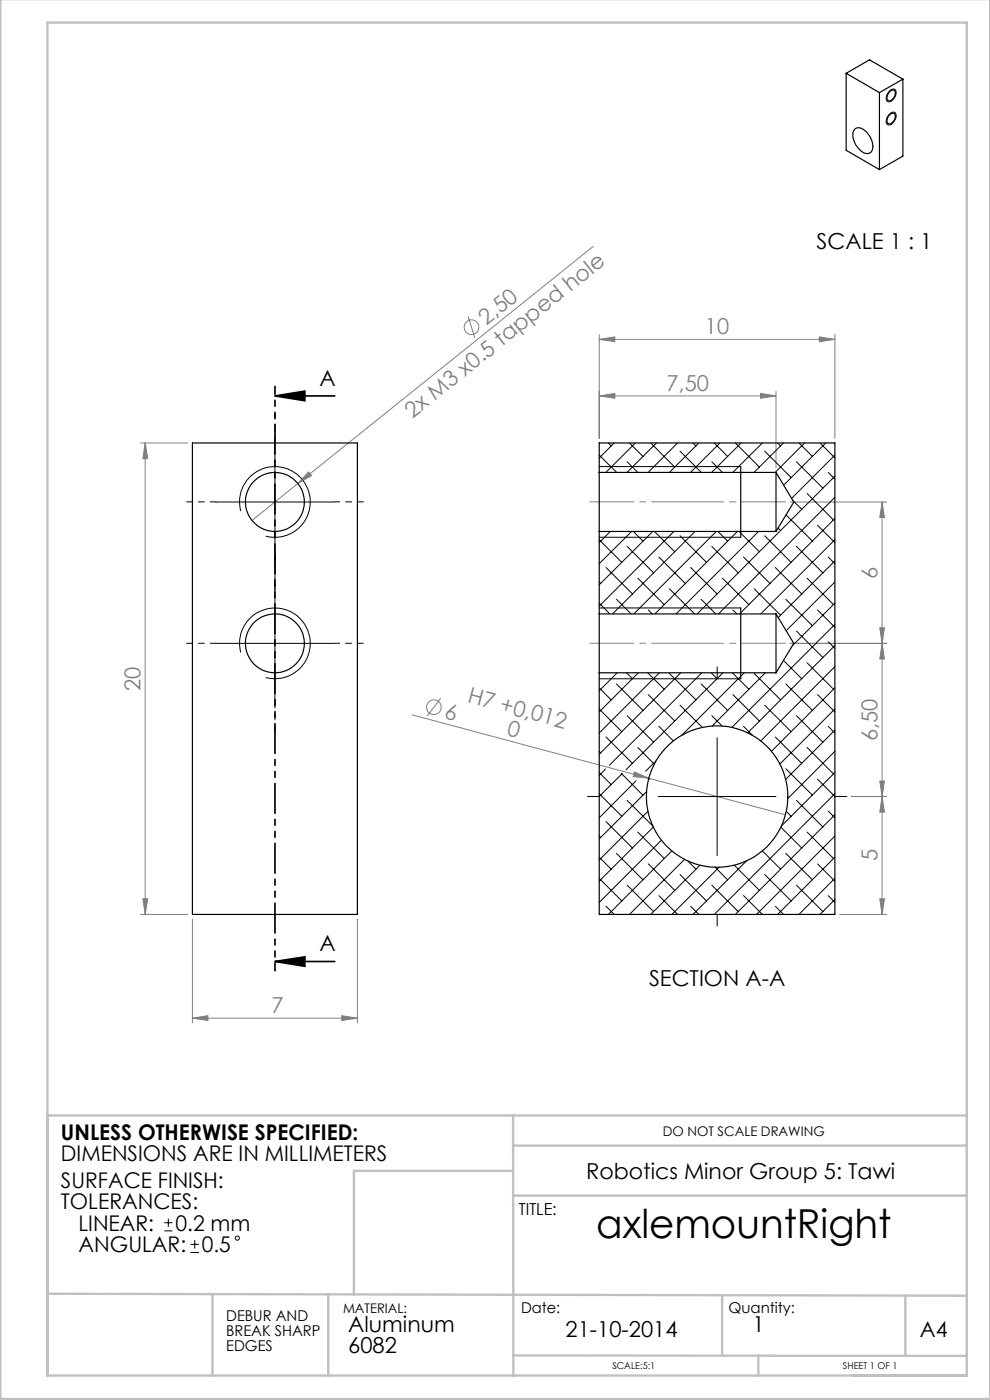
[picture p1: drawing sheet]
<svg xmlns="http://www.w3.org/2000/svg" width="210mm" height="297mm" viewBox="0 0 210 297" stroke-linecap="round" stroke-linejoin="round" font-family="sans-serif">
<g fill="none" stroke="#808080" stroke-width=".21">
<path d="M125.8 52.3l-62.6 50.3M99.3 67.1l1.4 4.6M127.1 72l3.3-.5v1zM127.1 71v22M127.1 72h50M173.8 71.5l3.3 .5-3.3 .5zM177.1 71v22M29.8 94h10M30.8 94v100M30.8 94l.5 3.3h-1zM127.1 84l3.3-.5v1zM127.1 84h37.5"/>
<path d="M161.3 83.5l3.3 .5-3.3 .5zM164.6 83v16.2M63.2 102.6l-9.8 7.8M65.4 100.1l.7 .8-2.9 1.7zM167.6 106.5h20.5M187.1 106.5v87.5M187.1 106.5l.5 3.3h-1zM167.6 136.5h20.5M186.6 133.2h1l-.5 3.3zM187.1 136.5l.5 3.3h-1zM87.5 151.7l50.1 13.4M93.5 148.1l-2.9 3.8"/>
<path d="M134.5 163.8l3.1 1.3-3.3-.4zM137.6 165.1l29 7.8M180.6 169h7.5M186.6 165.7h1l-.5 3.3zM187.1 169l.5 3.3h-1zM29.8 194h10M30.3 190.7h1l-.5 3.3zM40.8 195v22M75.8 195v22M178.1 194h10M186.6 190.7h1l-.5 3.3zM40.8 216l3.3-.5v1z"/>
<path d="M40.8 216h35M72.5 215.5l3.3 .5-3.3 .5z"/>
<circle cx="100" cy="69.4" r="1.56"/>
<circle cx="92" cy="150" r="1.56"/>
</g>
<g fill="none" stroke="#000" stroke-width=".21">
<path d="M188.8 19.2a.73 .73 0 0 1 1-.2 .73 .73 0 0 1 .3 .9 1.75 1.75 0 0 1-1.8 1.7 1.63 1.63 0 0 1 .5-2.4zM188.5 24.4l.1-.1a.79 .79 0 0 1 1.1-.5 .79 .79 0 0 1 .3 1.2 1.72 1.72 0 0 1-1.7 1.5 1.55 1.55 0 0 1 .2-2.1zM58.3 94v25M127.1 99h30M45.8 106.5h25M51.1 108.4a7.5 7.5 0 0 1 6.6-9.4 7.5 7.5 0 0 1 8.1 8.1 7.5 7.5 0 0 1-9.4 6.6M127.1 114h30M45.8 136.5h25M51.1 138.4a7.5 7.5 0 0 1 6.6-9.4 7.5 7.5 0 0 1 8.1 8.1 7.5 7.5 0 0 1-9.4 6.6M58.3 124v25M127.1 129h30M127.1 144h30"/>
<path d="M152.1 156.5v25M139.6 169h25M34.9 259.4h1.7M35.7 258.5v1.8M34.9 261.1h1.7M40.4 265.7h1.8M40.4 264h1.8M41.3 263.1v1.8"/>
<circle cx="50.3" cy="262.7" r=".44"/>
</g>
<path d="M58.3 84h12.7M58.3 84l6.4-1v2zM58.3 204h12.7M58.3 204l6.4-1v2z" fill="none" stroke="#000" stroke-width=".35"/>
<path d="M58.3 82v124" fill="none" stroke="#000" stroke-width=".35" stroke-dasharray="6.3 1.3 1.3 1.3 1.3 1.3" stroke-dashoffset="4.7"/>
<path d="M166.6 106.5h-41.5M166.6 136.5h-41.5" fill="none" stroke="#808080" stroke-width=".21" stroke-dasharray="15.2 1.3 1.3 1.3" stroke-dashoffset="5.9"/>
<g fill="none" stroke="#c0c0c0" stroke-width=".5">
<path d="M.1 -.1v296.9h209.9v-296.9M10.1 236.6h195M108.8 236.6l.1 55.3M108.8 253.6h96.3M108.8 248.4h-33.7v26.2M108.9 243h96.2M10.1 274.5l195 .4M45.1 274.5v17.3M69.6 274.6v17.2M153.2 274.8v12.8M192.1 274.8v12.7M10.1 291.8h195v-287h-195v287.1"/>
<path d="M108.9 287.5l96.2 .2M160.9 287.5v4.3"/>
</g>
<path d="M58.3 94v-6.3M45.8 106.5h-6.2M58.3 119v6.2M70.8 106.5h6.3M45.8 136.5h-6.2M58.3 124v-6.3M70.8 136.5h6.3M58.3 149v6.2" fill="none" stroke="#000" stroke-width=".21" stroke-dasharray="15.2 1.3 1.3 1.3" stroke-dashoffset="14"/>
<path d="M157.1 99v15M157.1 129v15" fill="none" stroke="#000" stroke-width=".25"/>
<path d="M152.1 144v-2.5M127.1 169h-2.5M177.1 169h2.5M152.1 194v2.5" fill="none" stroke="#000" stroke-width=".21" stroke-dasharray="15.2 1.3 1.3 1.3"/>
<path d="M58.3 84l6.4-1v2zM58.3 204l6.4-1v2z" fill="#000"/>
<g fill="#808080">
<path d="M134.5 163.8l3.1 1.3-3.3-.4z"/>
<path d="M65.4 100.1l.7 .8-2.9 1.7z"/>
<path d="M40.8 216l3.3-.5v1zM72.5 215.5l3.3 .5-3.3 .5zM127.1 84l3.3-.5v1zM161.3 83.5l3.3 .5-3.3 .5zM127.1 72l3.3-.5v1zM173.8 71.5l3.3 .5-3.3 .5z"/>
<path d="M186.6 133.2h1l-.5 3.3zM187.1 106.5l.5 3.3h-1z"/>
<path d="M30.8 94l.5 3.3h-1zM30.3 190.7h1l-.5 3.3zM187.1 169l.5 3.3h-1zM186.6 190.7h1l-.5 3.3zM187.1 136.5l.5 3.3h-1zM186.6 165.7h1l-.5 3.3z"/>
</g>
<g fill="none" stroke="#000" stroke-width=".25">
<path d="M179.5 15.6l7 4M179.5 15.6l4.9-2.9 7.1 4.1M179.5 15.6v16.3l7 4.1M186.5 19.6v16.4M188.7 19.5a.67 .67 0 0 1 .9-.4 .67 .67 0 0 1 .3 1 1.31 1.31 0 0 1-1.6 1.2 1.49 1.49 0 0 1 .4-1.8zM191.5 16.8v16.3l-5 2.9M191.5 16.8l-5 2.8M181.3 27.4a1.9 1.9 0 0 1 2.6 .7 3.5 3.5 0 0 1 .9 4.1 1.64 1.64 0 0 1-2.4-.5 3.8 3.8 0 0 1-1.2-4.1zM188.7 24.4a.67 .67 0 0 1 .9-.4 .67 .67 0 0 1 .3 1 1.31 1.31 0 0 1-1.6 1.2 1.49 1.49 0 0 1 .4-1.8zM40.8 94h35v100h-35zM127.1 100.2v12.5M127.1 100.2v-6.2h50v100h-50v-51.3"/>
<path d="M127.1 112.7v17.5M127.1 112.7h37.5M127.1 100.2h37.5M164.6 100.2v12.5M164.6 100.2l3.8 6.3-3.8 6.2M127.1 130.2v12.5M127.1 130.2h37.5M164.6 130.2v12.5M164.6 130.2l3.8 6.3-3.8 6.2M127.1 142.7h37.5"/>
<circle cx="58.3" cy="106.5" r="6.3"/>
<circle cx="58.3" cy="136.5" r="6.3"/>
<circle cx="152.1" cy="169" r="15"/>
</g>
<g fill="none" stroke="#000" stroke-width=".21">
<path d="M127.1 96.6l3.7 3.6M129 94l.6 .6M130.3 94l-3.2 3.2M133 98l2.3 2.2M133.5 94l2.9 2.8M134.8 94l-6.3 6.2M138 94l5.1 5.1M139.2 94l-6.2 6.2M143.7 94l-6.2 6.2M144.3 95.7l4.5 4.5M147 94l.6 .6M148.2 94l-6.2 6.2"/>
<path d="M151 98l2.2 2.2M151.5 94l2.8 2.8M152.7 94l-6.2 6.2M156 94l5.1 5.1M157.2 94l-6.2 6.2M161.7 94l-6.3 6.2M162.2 95.7l5.6 5.6M165 94l.6 .6M166.2 94l-6.3 6.2M168.9 98l5.7 5.6M169.5 94l2.8 2.8M170.7 94l-6.3 6.2"/>
<path d="M174 94l3.1 3.2M175.2 94l-9 8.9M177.1 96.6l-9.2 9.1M127.1 114.5l4.8 4.8M129.5 112.7l-2.4 2.4M133 115.9l5.6 5.6M134 112.7l-6.9 6.9M134.3 112.7l2.1 2.1M138.5 112.7l-11.4 11.4M138.8 112.7l4.3 4.3M139.8 118.2l5.6 5.6M139.8 100.2h.1"/>
<path d="M142.9 112.7l-15.8 15.9M144.3 113.7l5.6 5.6M147.4 112.7l-17.5 17.5M151 115.9l5.6 5.6M151.9 112.7l-17.5 17.5M152.3 112.7l2 2.1M156.4 112.7l-17.5 17.5M156.8 112.7l4.3 4.3M157.7 118.2l5.6 5.6M157.7 100.2h.1M160.9 112.7l-17.5 17.5M162.2 113.7l5.6 5.6"/>
<path d="M165 112l.6 .6M166.7 109.2l5.6 5.6M168.2 106.2l1.9 1.9M168.9 115.9l5.7 5.6M171.2 104.7l5.6 5.6M173.4 111.4l3.7 3.7M175.7 118.2l1.4 1.4M175.7 100.2l1.4 1.4M177.1 101l-29.2 29.2M177.1 105.5l-24.7 24.7M177.1 110l-20.2 20.2M177.1 114.5l-15.7 15.7"/>
<path d="M177.1 119l-12 12M127.1 127.9l2.3 2.3M127.1 123.5l.3 .3M128.6 120.4l5.6 5.6M130.8 127.1l3.1 3.1M135.3 122.7l5.6 5.6M137.5 129.4l.9 .8M142 124.9l5.4 5.3M146.5 120.4l5.6 5.6M148.7 127.1l3.1 3.1M153.2 122.7l5.7 5.6M155.5 129.4l.8 .8"/>
<path d="M160 124.9l5.6 5.6M164.5 120.4l5.6 5.6M166.7 127.1l5.6 5.6M168.9 133.9l5.7 5.6M171.2 122.7l5.6 5.6M173.4 129.4l3.7 3.7M175.7 136.1l1.4 1.4M177.1 123.5l-10.3 10.3M177.1 127.9l-9.1 9.2M177.1 132.5l-21.8 21.8M177.1 136.9l-18.5 18.6M127.1 159.4l.3 .3"/>
<path d="M127.1 150.4l4.8 4.8M127.1 145.9l2.5 2.6M128.6 156.3l5.6 5.7M130.8 145.1l5.6 5.6M130.9 142.7l-3.8 3.8M132.9 142.7l1.3 1.3M133 151.8l5.6 5.6M135.3 158.6l3.5 3.5M135.4 142.7l-8.3 8.3M137.4 142.7l3.5 3.5M137.5 147.4l5.6 5.6M139.8 154.1l3 3.1"/>
<path d="M139.9 142.7l-12.8 12.8M142 142.9l5.6 5.6M144.3 149.6l4.7 4.7M144.4 142.7l-17.3 17.3M148.7 145.1l5.6 5.6M148.9 142.7l-19.6 19.6M150.8 142.7l1.3 1.3M151 151.8l2.2 2.2M153.4 142.7l-20.6 20.6M155.4 142.7l3.5 3.5M155.5 147.4l5.6 5.6M157.7 154.1l2 1.9"/>
<path d="M157.9 142.7l-13.3 13.3M160 142.9l5.6 5.6M162.2 149.6l5.6 5.6M162.3 142.7l-11.2 11.3M164.5 156.3l5.6 5.7M166.2 140.1l3.9 3.9M166.7 145.1l5.6 5.6M168.9 151.8l5.7 5.6M171.2 158.6l5.6 5.6M171.2 140.6l5.6 5.6M173.4 147.4l3.7 3.6M175.7 154.1l1.4 1.4"/>
<path d="M177.1 141.4l-15.7 15.8M177.1 145.9l-13.4 13.5M177.1 150.4l-11.7 11.7M177.1 154.9l-10.4 10.4M177.1 159.4l-10 10M127.1 177.4l.3 .3M127.1 168.4l4.8 4.8M127.1 163.9l2.5 2.5M128.4 163.2l-1.3 1.3M128.6 174.3l5.6 5.6M131.8 164l4.6 4.7M132 164.1l-4.9 4.9"/>
<path d="M133 169.8l5.5 5.5M134.9 165.7l-7.8 7.8M135.3 176.5l5.6 5.6M137.2 167.9l-10.1 10.1M137.4 172.1l-10.3 10.4M137.5 165.3h.1M138.6 175.5l-11.5 11.4M139.1 161.4l-2.2 2.2M140.3 178.3l-13.2 13.1M165.6 175.5l4.5 4.4M166.7 163.1l5.6 5.6M166.8 172.1l1 1.1"/>
<path d="M168.9 169.8l5.7 5.6M171.2 176.5l5.6 5.6M173.4 165.3l3.7 3.7M175.7 172l1.4 1.5M177.1 163.9l-11.4 11.4M177.1 168.4l-25.6 25.6M177.1 172.9l-21.1 21.1M177.1 177.4l-16.6 16.6M127.1 186.3l4.8 4.8M127.1 181.9l2.5 2.5M128.6 192.3l1.7 1.7M130.8 181l5.6 5.7"/>
<path d="M133 187.8l5.6 5.6M137.5 183.3l5.6 5.6M139.8 190l3.9 4M142.5 180.5l-13.5 13.5M144.3 185.5l5.6 5.6M145.2 182.3l-11.7 11.7M145.8 182.6l1.8 1.8M146.5 192.3l1.7 1.7M148.5 183.5l-10.5 10.5M151 187.8l5.6 5.6M151.7 184l2.6 2.7M152.5 184l-10 10"/>
<path d="M155.8 183.5l5.3 5.4M157.7 190l4 4M158.4 182.6l-11.4 11.4M161.7 180.5l3.9 3.9M162.2 185.5l5.6 5.6M164.5 192.3l1.7 1.7M166.7 181l5.6 5.7M168.9 187.8l5.7 5.6M173.4 183.3l3.7 3.6M175.7 190l1.4 1.4M177.1 181.9l-12.1 12.1M177.1 186.3l-7.6 7.7"/>
<path d="M177.1 190.8l-3.1 3.2"/>
</g>
<text font-size="8.5" x="126.4" y="262.6">axlemountRight</text>
<g font-size="4.7">
<text x="173.2" y="52.8">SCALE 1 : 1</text>
<text x="67.8" y="81.8">A</text>
<text x="67.8" y="201.8">A</text>
<text x="137.7" y="209.2">SECTION A-A</text>
<text x="124.3" y="250.1">Robotics Minor Group 5: Tawi</text>
<text x="73.9" y="282.5">Aluminum</text>
<text x="73.9" y="287">6082</text>
<text x="120" y="283.6">21-10-2014</text>
<text x="159.6" y="282.5">1</text>
</g>
<g font-size="4.7" fill="#808080">
<text x="103.1" y="69.1" transform="rotate(-39 103.1 69.1)">2,50</text>
<text x="149.5" y="71">10</text>
<text x="141.4" y="83">7,50</text>
<text x="87.5" y="88.8" transform="rotate(-39 87.5 88.8)">2x M3 x0.5 tapped hole</text>
<text x="186.1" y="122.8" transform="rotate(-90 186.1 122.8)">6</text>
<text x="29.8" y="146.6" transform="rotate(-90 29.8 146.6)">20</text>
<text x="99" y="149" transform="rotate(15 99 149)">H7 +0,012</text>
<text x="94.1" y="152.3" transform="rotate(15 94.1 152.3)">6</text>
<text x="107.4" y="156" transform="rotate(15 107.4 156)">0</text>
<text x="186.1" y="157.2" transform="rotate(-90 186.1 157.2)">6,50</text>
<text x="186.1" y="182.8" transform="rotate(-90 186.1 182.8)">5</text>
<text x="57.6" y="215">7</text>
</g>
<g font-size="4.6">
<text x="12.9" y="241.7">UNLESS OTHERWISE SPECIFIED:</text>
<text x="12.9" y="246.3">DIMENSIONS ARE IN MILLIMETERS</text>
<text x="12.9" y="251.9">SURFACE FINISH:</text>
<text x="12.9" y="256.5">TOLERANCES:</text>
<text x="16.7" y="261.1">LINEAR:</text>
<text x="37.2" y="261.1">0.2 mm</text>
<text x="16.7" y="265.7">ANGULAR:</text>
<text x="42.8" y="265.7">0.5</text>
<text x="195.1" y="283.6">A4</text>
</g>
<text font-size="3.5" x="110.1" y="257.8">TITLE:</text>
<g font-size="3.2">
<text x="48" y="280.2">DEBUR AND</text>
<text x="110.6" y="278.5">Date:</text>
<text x="154.5" y="278.5">Quantity:</text>
<text x="48" y="283.4">BREAK SHARP</text>
<text x="48" y="286.6">EDGES</text>
</g>
<g font-size="2.8">
<text x="140.6" y="240.9">DO NOT SCALE DRAWING</text>
<text x="72.8" y="278.5">MATERIAL:</text>
</g>
<g font-size="2">
<text x="129.9" y="290.5">SCALE:5:1</text>
<text x="178.8" y="290.5">SHEET 1 OF 1</text>
</g>
</svg>
